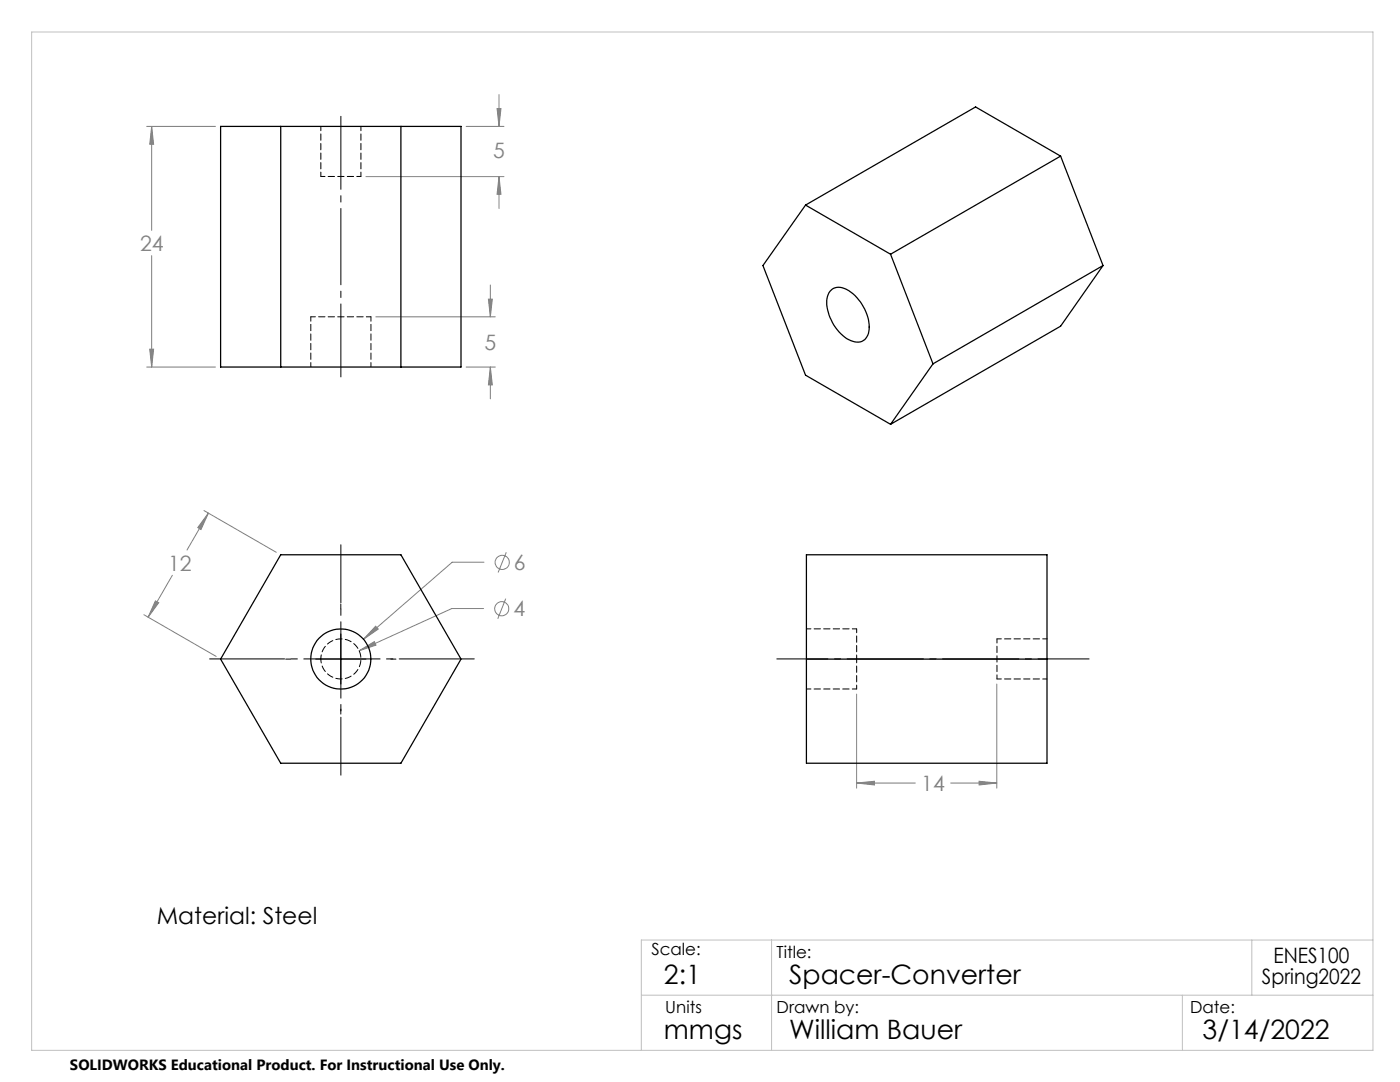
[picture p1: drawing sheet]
<svg xmlns="http://www.w3.org/2000/svg" width="279mm" height="216mm" viewBox="0 0 279 216" stroke-linecap="round" stroke-linejoin="round" font-family="sans-serif">
<g fill="none" stroke="#808080" stroke-width=".2">
<path d="M99.6 18.9v6.3M29.3 25.2h13.7M30.3 25.2l.4 3.6h-.8zM30.3 25.2v20.8M73 35.2h27.6M93 25.2h7.6M99.2 21.7h.8l-.4 3.5zM99.6 35.2l.4 3.6h-.8zM99.6 35.2v6.4M30.3 51v22.2M97.5 59.7h.7l-.3 3.5zM97.9 56.9v6.3"/>
<path d="M29.3 73.2h13.7M29.9 69.7h.8l-.4 3.5zM75 63.2h23.8M93 73.2h5.8M97.9 73.2l.3 3.6h-.7zM97.9 73.2v6.4M31 119.9l.7 .4-2.1 2.9zM34.4 114.8l-4.8 8.4M40.7 101.9l14.4 8.3M41.6 102.4l-1.5 3.3-.6-.4zM41.6 102.4l-4.3 7.3M96.6 112.2h-6.4l-17.7 15.4"/>
<path d="M100.9 119.5l-1.6 4M101 110.2l-1.6 4M28.7 122.7l14.4 8.3M71.6 129.9l3.1-1.9 .3 .7zM75 125l.5 .5-3 2.1zM96.5 121.4h-6.3l-18.6 8.5M171 138.5v18.8M198.9 136.5v20.8M171 156.2l3.5-.3v.7zM171 156.2h11.7M189.7 156.2h9.2M195.4 155.9l3.5 .3-3.5 .4z"/>
<circle cx="100.2" cy="112.2" r="1.41"/>
<circle cx="100.1" cy="121.5" r="1.4"/>
</g>
<path d="M41.8 131.5h52.8" fill="none" stroke="#000" stroke-width=".2" stroke-dasharray="15.2 1.3 1.3 1.3" stroke-dashoffset=".3"/>
<path d="M68 108.7v46" fill="none" stroke="#000" stroke-width=".2" stroke-dasharray="15.2 1.3 1.3 1.3" stroke-dashoffset="3.7"/>
<path d="M155 131.5h62.4" fill="none" stroke="#000" stroke-width=".2" stroke-dasharray="15.2 1.3 1.3 1.3" stroke-dashoffset="5"/>
<path d="M68 75.2v-52" fill="none" stroke="#000" stroke-width=".2" stroke-dasharray="15.2 1.3 1.3 1.3" stroke-dashoffset=".7"/>
<path d="M57 131.5h1M63 131.5h10M68 120.5v1M68 126.5v10M78 131.5h1M68 141.5v1" fill="none" stroke="#000" stroke-width=".2"/>
<path d="M6.3 6.4h267.7v203.2h-267.7zM128 198.6h146M154 187.6v22M236 198.6v11M249.8 187.6v11M274 187.6h-146v22" fill="none" stroke="#c0c0c0" stroke-width=".2"/>
<path d="M75 125l-2.5 2.6 3-2.1zM71.6 129.9l3.4-1.2-.3-.7zM41.6 102.4l-1.5 3.3-.6-.4zM31 119.9l.7 .4-2.1 2.9zM171 156.2l3.5-.3v.7zM195.4 155.9l3.5 .3-3.5 .4zM97.9 73.2l.3 3.6h-.7zM97.5 59.7h.7l-.3 3.5zM99.6 35.2l.4 3.6h-.8zM99.2 21.7h.8l-.4 3.5zM29.9 69.7h.8l-.4 3.5zM30.3 25.2l.4 3.6h-.8z" fill="#808080"/>
<g fill="none" stroke="#000" stroke-width=".25">
<path d="M44 25.2h48v48h-48zM56 25.2v48M80 25.2v48M211.7 31.2l-34 19.5M211.7 31.2l8.4 21.8M211.7 31.2l-17-9.9-33.9 19.6M160.8 40.9l-8.5 12.1 8.5 21.9 16.9 9.8M160.8 40.9l16.9 9.8M165.7 58.1a2.53 2.53 0 0 1 3.3-.3 8.8 8.8 0 0 1 4.3 8.7 2.33 2.33 0 0 1-3.5 1.5 8.9 8.9 0 0 1-4.7-8.5zM177.7 50.7l8.5 21.9M220.1 53l-33.9 19.6M220.1 53l-8.4 12.1-34 19.6"/>
<path d="M186.2 72.6l-8.5 12.1M56 110.7h24l12 20.8-12 20.8h-24l-12-20.8zM160.9 110.7h48.1v41.6h-48.1zM160.9 131.5h48.1"/>
<circle cx="68" cy="131.5" r="6"/>
</g>
<path d="M64 131.5a4 4 0 0 1 5.9-3.6 4 4 0 0 1 .4 6.9 4 4 0 0 1-6.2-2.8l-.1-.5M171 131.5v-6M171 137.5v-6" fill="none" stroke="#000" stroke-width=".2" stroke-dasharray="1.3 .6" stroke-dashoffset=".5"/>
<path d="M64 35.2h8M64 25.2v10M72 35.2v-10M62 63.2v10M74 73.2v-10M161 137.5h10M171 125.5h-10M199 127.5v8M199 135.5h10M209 127.5h-10" fill="none" stroke="#000" stroke-width=".2" stroke-dasharray="1.3 .6" stroke-dashoffset=".4"/>
<path d="M74 63.2h-12" fill="none" stroke="#000" stroke-width=".2" stroke-dasharray="1.3 .6" stroke-dashoffset=".3"/>
<g font-size="5.3">
<text x="132.5" y="196.4">2:1</text>
<text x="157.5" y="196.4">Spacer-Converter</text>
<text x="132.5" y="207.4">mmgs</text>
<text x="157.5" y="207.4">William Bauer</text>
<text x="240" y="207.4">3/14/2022</text>
</g>
<text font-size="4.7" x="31.3" y="184.4">Material: Steel</text>
<g font-size="4.2" fill="#808080">
<text x="98.4" y="31.4">5</text>
<text x="28" y="50.1">24</text>
<text x="96.7" y="69.8">5</text>
<text x="33.5" y="113.9">12</text>
<text x="102.6" y="113.8">6</text>
<text x="102.5" y="123">4</text>
<text x="183.9" y="157.8">14</text>
</g>
<g font-size="4.2">
<text x="251.9" y="196.4">Spring2022</text>
<text x="254.2" y="192.2">ENES100</text>
</g>
<g font-size="3.3">
<text x="130" y="190.6">Scale:</text>
<text x="155" y="191.2">Title:</text>
<text x="132.8" y="202.2">Units</text>
<text x="155" y="202.2">Drawn by:</text>
<text x="237.5" y="202.2">Date:</text>
</g>
<text font-size="3" x="14" y="213.5">SOLIDWORKS Educational Product. For Instructional Use Only.</text>
</svg>
